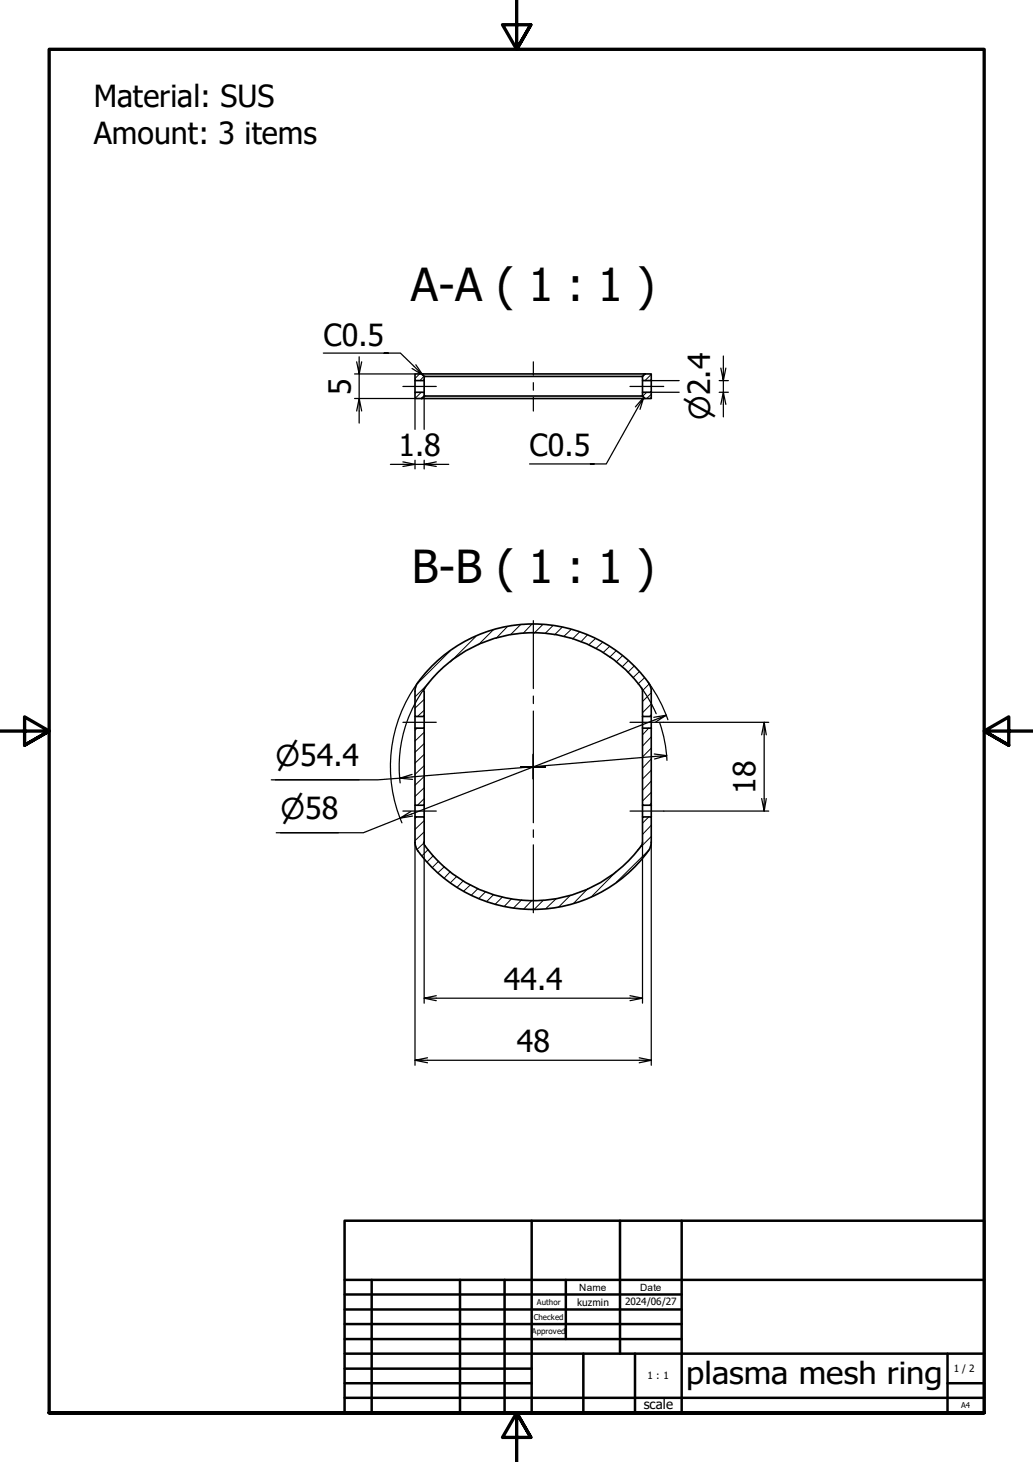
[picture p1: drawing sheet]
<svg xmlns="http://www.w3.org/2000/svg" width="210mm" height="297mm" viewBox="0 0 210 297" stroke-linecap="round" stroke-linejoin="round" font-family="sans-serif">
<!-- layer: Hatch (ISO) -->
<g fill="none" stroke="#000" stroke-width=".2">
<path d="M85.3 76l-1 .9M85.6 79.7l-1.3 1.3M86.1 76.5l-.8 .8M131.1 76l-.5 .5M131.4 79.7l-.8 .8M132.3 76.1l-1.2 1.2M86.2 80.5l-.5 .5M132.3 80.1l-.9 .9M87.1 138.8l-2.8 2.8M91.4 132.3l-6.6 6.6M96.7 129.3l-5.2 5.2M100.2 128l-3 3"/>
<path d="M103.1 127.3l-2.3 2.4M105.7 126.9l-2 2.1M108.1 126.8l-1.8 1.9M110.3 126.9l-1.8 1.7M112.4 127.1l-1.7 1.6M114.2 127.5l-1.5 1.5M116.1 127.9l-1.5 1.4M117.8 128.4l-1.5 1.4M119.4 129l-1.4 1.4M121 129.7l-1.4 1.3M122.4 130.5l-1.3 1.3M123.9 131.3l-1.4 1.3"/>
<path d="M125.2 132.2l-1.3 1.3M126.5 133.2l-1.3 1.3M127.7 134.2l-1.3 1.3M128.9 135.3l-1.3 1.3M130 136.4l-1.4 1.3M131 137.7l-1.4 1.3M131.9 139l-1.3 1.3M84.8 147.9l-.5 .5M86.2 144.3l-1.4 1.3M86.2 142.1l-1.9 1.8M86.2 157.8l-1.9 1.7M86.2 155.6l-1.9 1.7"/>
<path d="M86.2 153.3l-1.9 1.8M86.2 151.1l-1.9 1.8M86.2 148.8l-1.9 1.8M131.8 147.9l-1.2 1.4M132.3 145.2l-.3 .4M132.3 143l-1.7 1.8M132.3 140.7l-1.7 1.8M132.3 156.5l-1.7 1.8M132.3 152l-1.7 1.8M132.3 158.7l-1.7 1.9M132.3 154.2l-1.7 1.9M132.3 149.7l-1.7 1.9"/>
<path d="M84.7 166l-.4 .3M86.2 171.2l-1.4 1.4M86.2 169l-1.9 1.8M86.2 166.7l-1.9 1.8M86.2 162.2l-1.4 1.4M86.2 160l-1.9 1.8M87 172.6l-1.2 1.2M88.1 173.8l-1.3 1.3M89.2 174.9l-1.3 1.3M90.3 176.1l-1.3 1.2M91.5 177.1l-1.2 1.3M92.8 178.1l-1.3 1.3"/>
<path d="M94.1 178.9l-1.2 1.4M95.6 179.8l-1.4 1.2M125.2 177.1l-5.1 5.2M131.8 166l-1.2 1.2M131.9 172.7l-6.7 6.6M132.3 170l-2.8 2.7M132.3 167.7l-1.7 1.8M132.3 161l-1.7 1.8M132.3 163.2l-.3 .4M97.1 180.5l-1.3 1.4M98.7 181.1l-1.4 1.5M100.3 181.7l-1.4 1.5"/>
<path d="M102.1 182.2l-1.4 1.5M104 182.6l-1.6 1.6M106 182.8l-1.7 1.7M108.1 182.9l-1.7 1.8M110.4 182.9l-1.9 1.9M113 182.6l-2.1 2M115.9 181.9l-2.4 2.4M119.5 180.5l-3 3.1"/>
</g>
<!-- layer: Visible (ISO) -->
<g fill="none" stroke="#000" stroke-width=".34">
<path d="M84.3 79.7h1.9v.8l-.5 .5h-1.4zM84.3 76h1.4l.5 .5v.8h-1.9zM84.3 77.3v2.4M85.7 76h45.4M86.2 77.3v2.4M86.2 76.5h44.4M130.6 76.5l.5-.5h1.2v1.3h-1.7zM130.6 77.3v2.4M132.3 77.3v2.4h-1.7v.8l.5 .5h1.2v-1.3M85.7 81h45.4M86.2 80.5h44.4M86.3 139.7l-.2 .7"/>
<path d="M86.3 139.7a27.2 27.2 0 0 1 44 0M130.3 139.7l.3 .7M84.3 140.4l.1-.7a5.4 5.4 0 0 1 1.6-2.4 28.9 28.9 0 0 1 46.1 2l.2 1.1M84.3 140.5v5.1h1.9v-5.1M84.3 145.6v2.3M86.2 145.6v2.3h-1.9v15.7h1.9v-15.7M130.6 140.5v5.1h1.7v-5.1M130.6 147.9h1.7v15.7h-1.7zM130.6 145.6v2.3M132.3 145.6v2.3M84.3 171.1v-5.1h1.9v5.1M84.3 163.6v2.4"/>
<path d="M84.3 171.1l.1 .7a5.4 5.4 0 0 0 1.6 2.4 28.9 28.9 0 0 0 46.1-2l.2-1.1M86.1 171.1v.3a27 27 0 0 0 44.4 0l.1-.3M86.2 163.6v2.4M130.6 171.1v-5.1h1.7v5.1M130.6 163.6v2.4M132.3 163.6v2.4"/>
</g>
<!-- layer: Border (ISO) -->
<path d="M105 0v10l-2.9-5h5.8l-2.9 5 2.9-5M0 148.5h10l-5-2.8v5.7l5-2.9-5 2.9M210 148.5h-10l5-2.8v5.7l-5-2.9 5 2.9M10 287v-277h190v277h-190h190M107.9 292l-2.9-5 2.9 5h-5.8l2.9-5v10" fill="none" stroke="#000" stroke-width=".68"/>
<!-- layer: Title (ISO) -->
<g fill="none" stroke="#000" stroke-width=".51">
<path d="M70 248h130v39h-130zM108 248v39M126 248v27M138.5 248v39M70 275h130M70 263h68.5M70 266.1h68.5M70 269h68.5M70 272.1h68.5M70 278.1h38M70 260h130M75.5 260v27"/>
<path d="M93.5 260v27M102.5 260v27M115 260v12.1M118.5 275v12M129 275v12M192.5 275v12M70 281h38M70 284h130M192.5 281h7.5"/>
</g>
<!-- layer: Centerline (ISO) -->
<path d="M81.9 78.5h6.7M108.4 73.5v2.7M108.4 77.8v1.5M128 78.5h6.9M108.4 80.7v2.8M81.9 146.8h6.7M128 146.8h6.9M81.9 164.8h6.7M128 164.8h6.9" fill="none" stroke="#000" stroke-width=".25"/>
<!-- layer: Center Mark (ISO) -->
<path d="M108.4 126.1v13.8M105.8 155.8h2.6h-2.6M108.4 144.5v11.3v-2.5M108.4 158.3v-2.5v2.5M108.4 153.3v2.5v-2.5M108.4 158.3v-2.5v11.4M108.4 141.4v1.5M110.8 155.8h-2.4h2.4M108.4 168.6v1.5M108.4 171.6v13.8" fill="none" stroke="#000" stroke-width=".25"/>
<!-- layer: Symbol (ISO) -->
<path d="M65.7 71.7h13.2h-.8M78.9 71.7h2.5l4.5 4.5-2.2-1.3M84.5 74.1l1.4 2.1M107.6 94.3h13.1h-.7M130 83.2l.8-2.5-7.6 13.6h-2.5M130.8 80.7l-1.7 2" fill="none" stroke="#000" stroke-width=".25"/>
<!-- layer: Dimension (ISO) -->
<g fill="none" stroke="#000" stroke-width=".25">
<path d="M72.1 76h12.1M73 72.5v3.5l-.5-2.5M73.5 73.5l-.5 2.5v5l-.5 2.5M132.3 77.3h5.7M132.3 79.7h5.7M146.1 77.3h1.9M146.1 79.7h1.9M147 72.3v5l-.5-2.5M147.5 74.8l-.5 2.5v2.4l-.5 2.5M72.1 81h12.2v6.2M73.5 83.5l-.5-2.5v5M79.3 94.3h5l-2.4 .5"/>
<path d="M81.9 93.8l2.4 .5h1.9l2.4 .5M84.3 93.5v1.8M86.2 80.5v6.7M86.2 93.5v1.8M88.6 93.8l-2.4 .5h5M147.5 82.2l-.5-2.5v5M84.9 138.7a29 29 0 0 0-3.2 28.5M86.3 139.7a27.2 27.2 0 0 0-3.6 7M130.3 139.7a27.2 27.2 0 0 1 3 5.3M131.8 138.7a29 29 0 0 1 3.9 7.5M56 158.4h17M82.6 146.9a27.2 27.2 0 0 0-1.3 12.2"/>
<path d="M83.8 158.4l-2.5-.3-4.5 .3h-21.7M132.9 153.2l2.6 .3M133 154.2l2.5-.7-54.2 4.6 2.4-.8M133.3 146.7l2.1-1.4-54.1 20.9 2.2-1.3M134.1 146.9a27.2 27.2 0 0 1 1.4 7.6M134.9 146.8h21.3M135.4 145.3l-2.6 .4M155.3 146.8l-.5 2.5M155.7 149.3l-.4-2.5v18l-.5-2.6M57 169.2h11.7M83.8 165.8l-2.5 .4-7.5 3h-17.7M84.3 171.1v45.3"/>
<path d="M86.2 171.1v32.7M130.6 171.1v32.7M132.3 171.1v45.3M134.9 164.8h21.3M155.7 162.2l-.4 2.6M84.3 215.4l2.6 .5M86.2 202.8l2.4 .5M86.9 214.9l-2.6 .5h48l-2.4 .5M88.6 202.3l-2.4 .5h44.4l-2.6 .5M128 202.3l2.6 .5M129.9 214.9l2.4 .5"/>
</g>
<g font-size="9.2">
<text x="83.5" y="61.2">A-A ( 1 : 1 )</text>
<text x="83.7" y="118.4">B-B ( 1 : 1 )</text>
</g>
<g font-size="6.2">
<text x="19" y="21.8">Material: SUS</text>
<text x="19" y="29.2">Amount: 3 items</text>
<text x="65.7" y="70.2">C0.5</text>
<text x="71.3" y="80.2" transform="rotate(-90 71.3 80.2)">5</text>
<text x="80.9" y="92.6">1.8</text>
<text x="107.6" y="92.7">C0.5</text>
<text x="153.5" y="161.3" transform="rotate(-90 153.5 161.3)">18</text>
<text x="102.4" y="201.2">44.4</text>
<text x="105" y="213.7">48</text>
<text x="139.4" y="281.3">plasma mesh ring</text>
</g>
<g font-size="5.8">
<text x="144.3" y="85.4" transform="rotate(-90 144.3 85.4)">⌀2.4</text>
<text x="56" y="155.6">⌀54.4</text>
<text x="57" y="166.4">⌀58</text>
</g>
<text font-size="2.7" x="130.8" y="286.4">scale</text>
<g font-size="2">
<text x="117.7" y="262.2">Name</text>
<text x="130" y="262.2">Date</text>
<text x="117.3" y="265.3">kuzmin</text>
<text x="127" y="265.1">2024/06/27</text>
<text x="131.6" y="280.3">1 : 1</text>
<text x="193.8" y="278.7">1 / 2</text>
</g>
<g font-size="1.6">
<text x="108.5" y="268.2">Checked</text>
<text x="109.1" y="265.1">Author</text>
<text x="108" y="271">Approved</text>
<text x="195.3" y="286.1">A4</text>
</g>
</svg>
